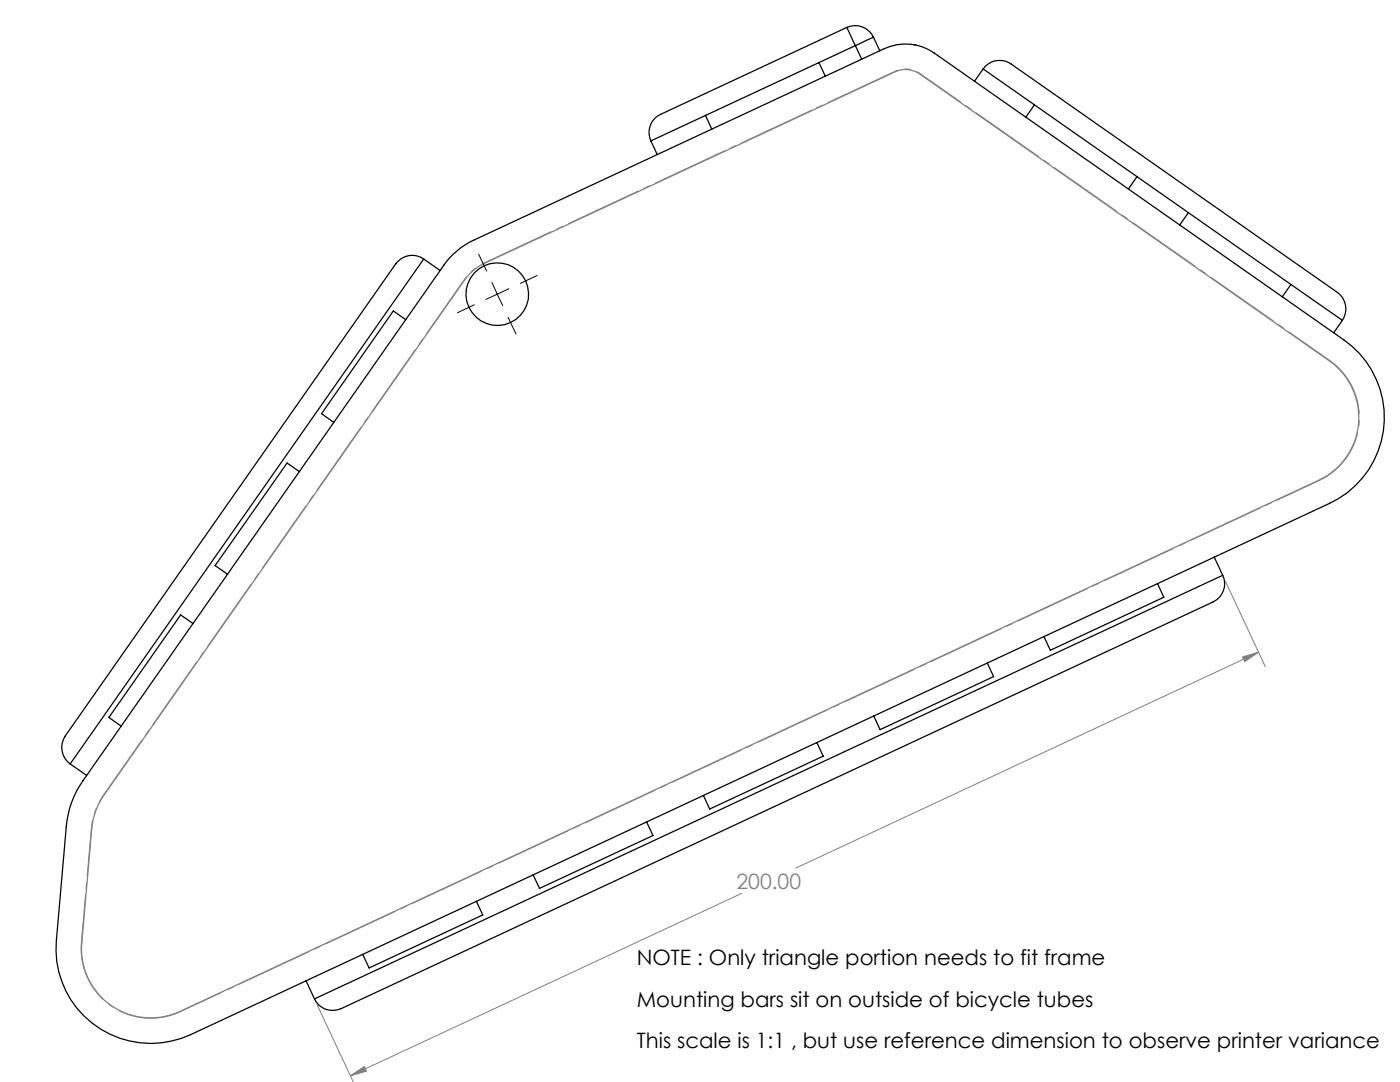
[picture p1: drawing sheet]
<svg xmlns="http://www.w3.org/2000/svg" width="279mm" height="216mm" viewBox="0 0 279 216" stroke-linecap="round" stroke-linejoin="round" font-family="sans-serif">
<path d="M244.5 116l8 17M248 131.1l3.2-1-2.8 1.9zM251.2 130.1l-92.4 43.1M148 178.3l-78.1 36.4M63.3 200.5l7.2 15.4M69.9 214.7l2.8-1.9 .4 .9z" fill="none" stroke="#808080" stroke-width=".2"/>
<path d="M93.6 54.8a10 10 0 0 1 3.1-2.2l81.9-38.3a5 5 0 0 1 4.9 .4l81.8 57.3a13.8 13.8 0 0 1-2.1 23.8l-227.3 106a13.8 13.8 0 0 1-19.6-13.7l2-22.7a13.5 13.5 0 0 1 2.4-6.7z" fill="none" stroke="#808080" stroke-width=".25"/>
<path d="M178.6 14.2a5 5 0 0 1 5 .5M92.7 55.8a10 10 0 0 1 3.9-3.3" fill="none" stroke="#808080" stroke-width=".2" stroke-dasharray="15.2 1.3 1.3 1.3" stroke-dashoffset="14.5" stroke-linecap="butt"/>
<path d="M18.2 165.4a13.9 13.9 0 0 1 2.5-6.8" fill="none" stroke="#808080" stroke-width=".2" stroke-dasharray="15.2 1.3 1.3 1.3" stroke-dashoffset="13.5" stroke-linecap="butt"/>
<path d="M265.4 71.9a13.9 13.9 0 0 1-2.1 24M36 201.9a13.9 13.9 0 0 1-19.8-13.8" fill="none" stroke="#808080" stroke-width=".2" stroke-dasharray="15.2 1.3 1.3 1.3" stroke-dashoffset="2.6" stroke-linecap="butt"/>
<path d="M20.7 158.6l72-102.8" fill="none" stroke="#808080" stroke-width=".2" stroke-dasharray="15.2 1.3 1.3 1.3" stroke-dashoffset="2"/>
<path d="M16.2 188.1l2-22.7" fill="none" stroke="#808080" stroke-width=".2" stroke-dasharray="15.2 1.3 1.3 1.3" stroke-dashoffset="5.7"/>
<path d="M263.3 95.9l-227.3 106" fill="none" stroke="#808080" stroke-width=".2" stroke-dasharray="15.2 1.3 1.3 1.3" stroke-dashoffset="6"/>
<path d="M183.6 14.7l81.8 57.2" fill="none" stroke="#808080" stroke-width=".2" stroke-dasharray="15.2 1.3 1.3 1.3" stroke-dashoffset="5.3"/>
<path d="M96.6 52.5l82-38.3" fill="none" stroke="#808080" stroke-width=".2" stroke-dasharray="15.2 1.3 1.3 1.3" stroke-dashoffset=".5"/>
<path d="M95.5 50.7l1.6 3.4M98.2 56.4l1 2.3M99.2 58.7l-2.3 1.1M99.2 58.7l1.1 2.3M101.6 57.6l-2.4 1.1M107.2 55l-3.3 1.6M94.7 60.8l-3.4 1.6M101.4 63.3l1.6 3.3" fill="none" stroke="#000" stroke-width=".2"/>
<path d="M69.9 214.7l2.8-1.9 .4 .9zM248 131.1l3.2-1-2.8 1.9z" fill="#808080"/>
<g fill="none" stroke="#000" stroke-width=".25">
<path d="M163.4 12.5l1.3 2.7M163.4 12.5l-33.5 15.6M169 5.5a4 4 0 0 1 5.3 1.9M169 5.5l1.7 3.6M169 5.5l-37.2 17.3a3.9 3.9 0 0 0-1.9 5.3M170.7 9.1l-7.3 3.4M170.7 9.1l1.3 2.7M174.3 7.4l-3.6 1.7M174.3 7.4l1.3 2.7M182.6 9h.1M196.2 13.8a4 4 0 0 1 5.6-1l65.1 45.5a4.1 4.1 0 0 1 1 5.6M196.2 13.8l30.7 21.4"/>
<path d="M196.2 13.8l-1.7 2.4M129.9 28.1l1.3 2.7M140.8 23l1.3 2.8M206.4 20.9l-1.7 2.5M226.9 35.2l30.7 21.6M226.9 35.2l-1.7 2.5M84.6 51.7a4 4 0 0 0-5.6 .9l-66 94.3a4.1 4.1 0 0 0 1 5.5M84.6 51.7l-70.6 100.7M84.6 51.7l3.2 2.3M89.8 51.4l2.2-2 1.6-1 82.9-38.7a10.1 10.1 0 0 1 9.9 .9l81.8 57.2a18.9 18.9 0 0 1-2.8 32.6l-227.3 106a18.9 18.9 0 0 1-26.8-18.8l1.9-22.7a18.6 18.6 0 0 1 3.4-9.1l72-102.9zM237.2 42.4l-1.8 2.5M257.6 56.8l10.3 7.1"/>
<path d="M257.6 56.8l-1.7 2.4M81 63.8l-2.5-1.7-14.3 20.5 2.4 1.7M267.9 63.9l-1.7 2.5M59.7 94.1l-2.4-1.7-14.4 20.5 2.5 1.7M231 116.5l1.3 2.7-22.7 10.6-1.2-2.8M242.3 111.2l1.7 3.6M244 114.8a4 4 0 0 1-1.9 5.3l-174 81.2a4 4 0 0 1-5.3-2M244 114.8l-181.2 84.5M38.5 124.4l-2.4-1.7-14.4 20.5 2.5 1.7M197 132.3l1.3 2.7-22.7 10.6-1.2-2.7M14 152.4l3.3 2.3M163 148.2l1.3 2.7-22.7 10.5-1.2-2.7"/>
<path d="M95.1 179.8l1.2 2.8-22.6 10.5-1.3-2.7M129 164l1.3 2.7-22.6 10.6-1.3-2.7M61.1 195.7l1.7 3.6"/>
<circle cx="99.2" cy="58.7" r="6.2"/>
</g>
<text font-size="4.2" fill="#808080" x="147" y="177.3">200.00</text>
<g font-size="4.2">
<text x="127.1" y="192.5">NOTE : Only triangle portion needs to fit frame</text>
<text x="127.1" y="200.8">Mounting bars sit on outside of bicycle tubes</text>
<text x="127.1" y="209.2">This scale is 1:1 , but use reference dimension to observe printer variance</text>
</g>
</svg>
